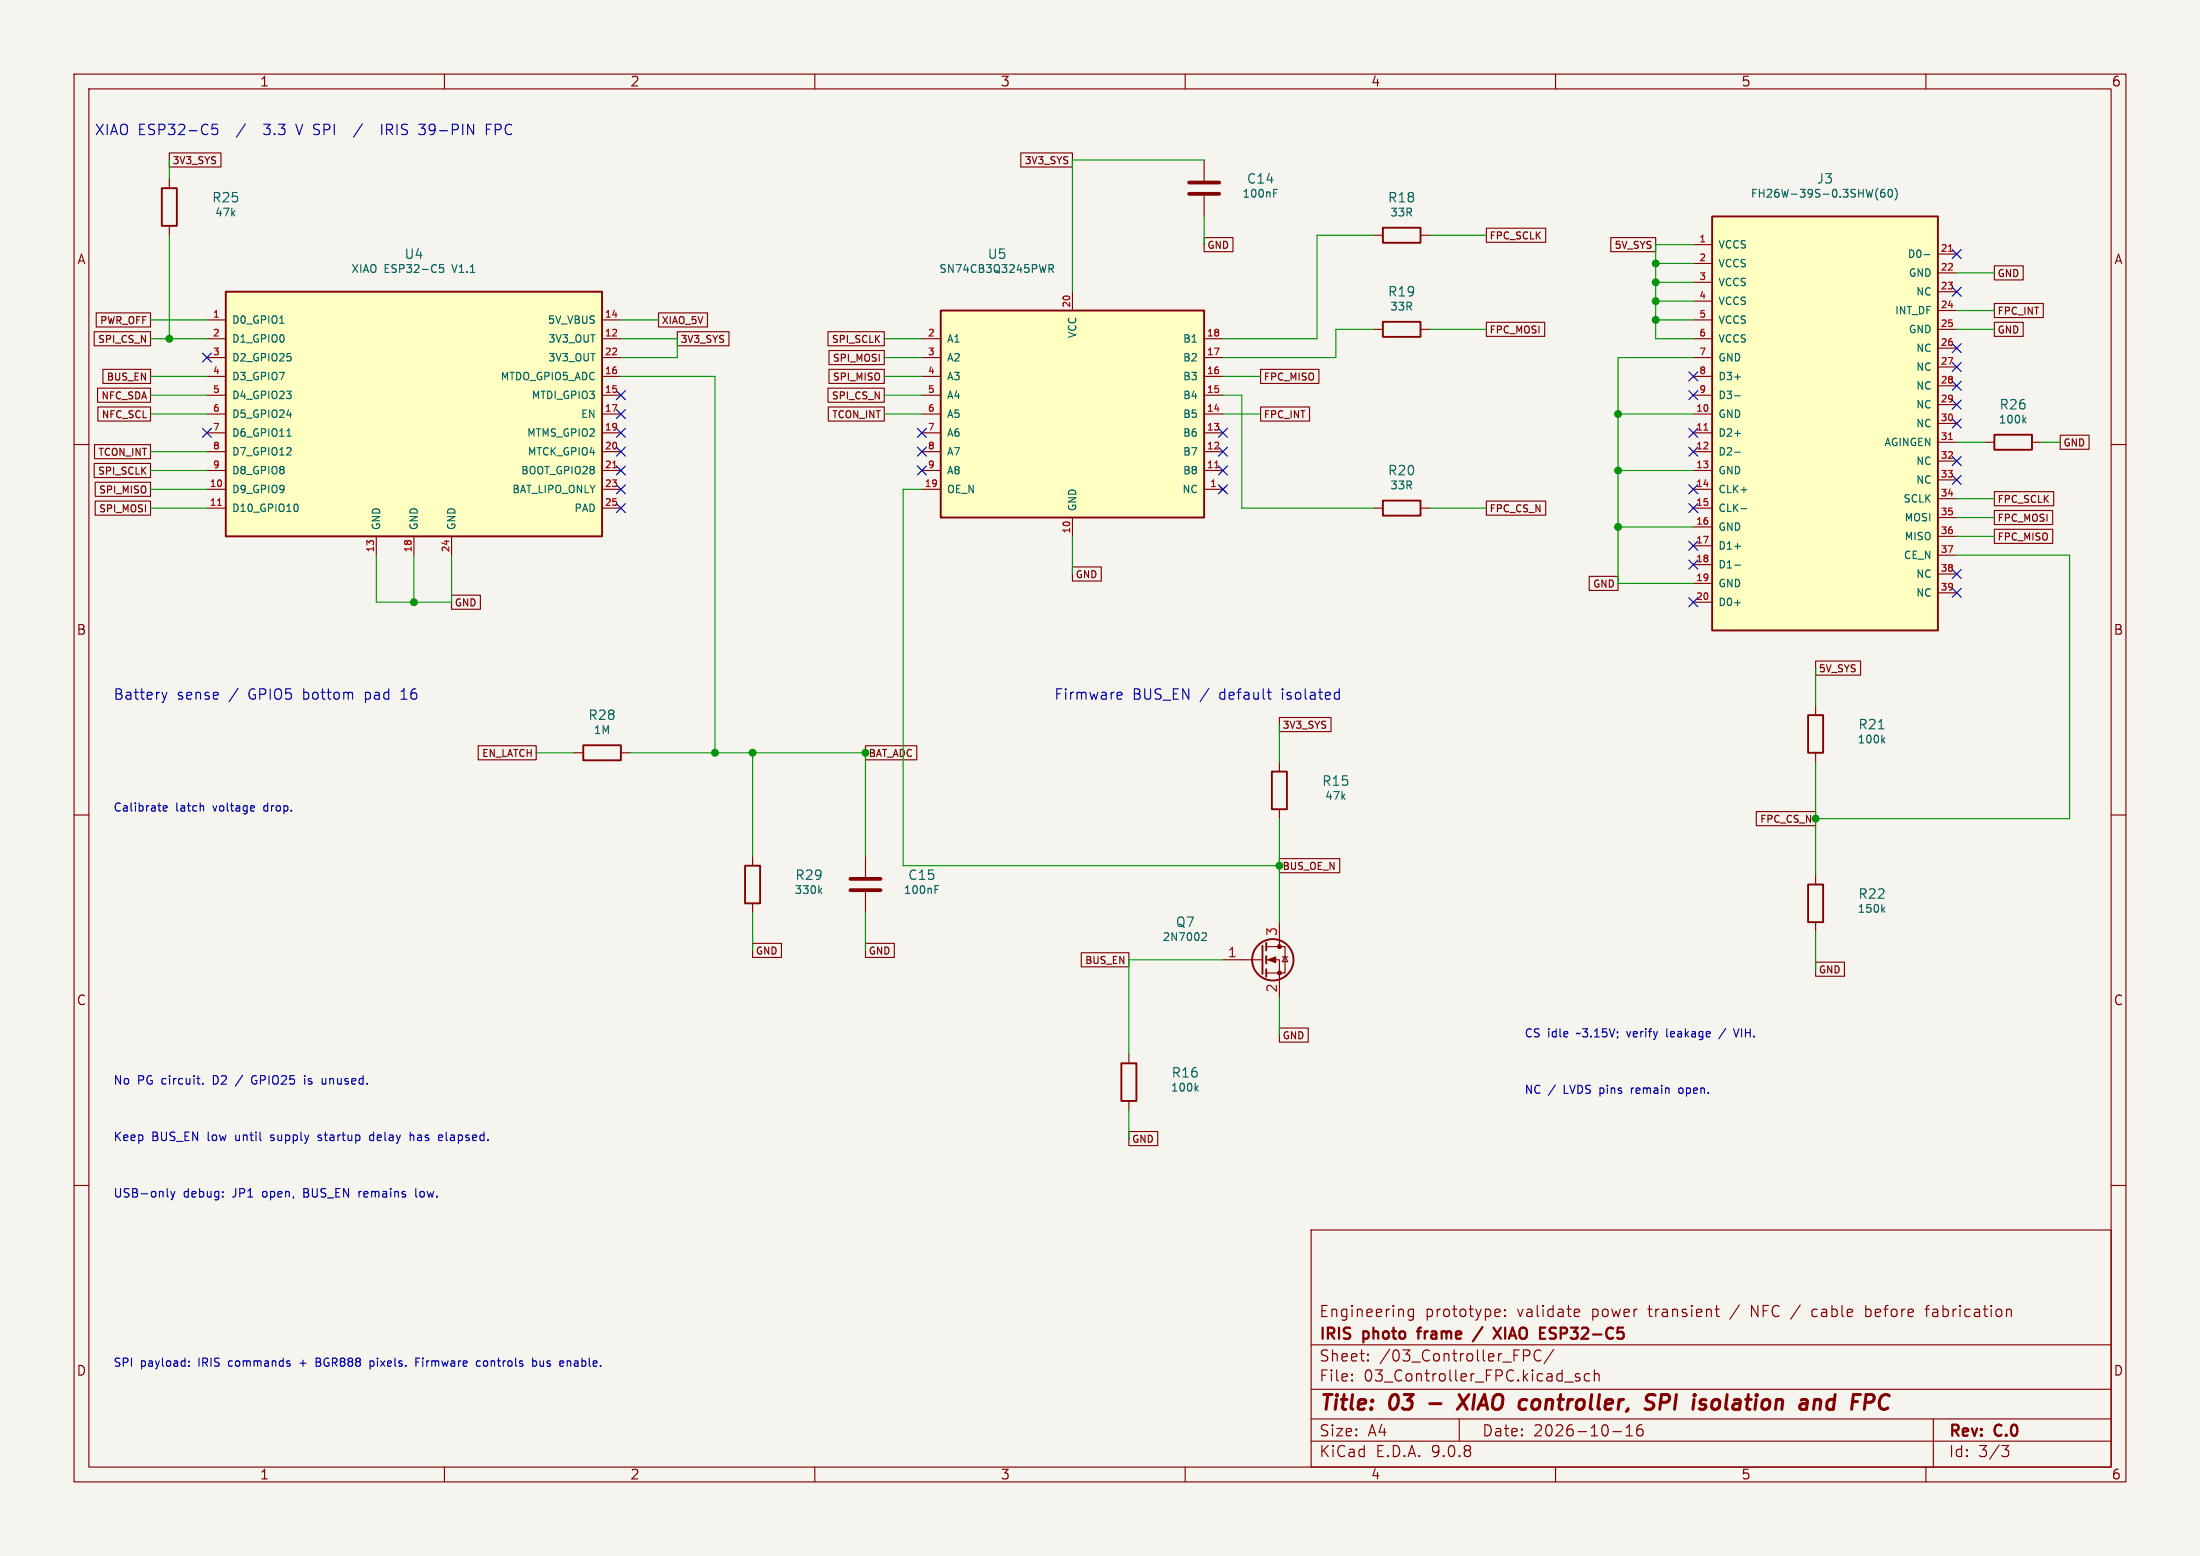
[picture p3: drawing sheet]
(kicad_sch (version 20250114) (generator "eeschema") (generator_version "9.0") (paper "A4") (title_block (title "03 - XIAO controller, SPI isolation and FPC") (date "2026-10-16") (rev "C.0") (company "IRIS photo frame / XIAO ESP32-C5") (comment 1 "Engineering prototype: validate power transient / NFC / cable before fabrication"))
(lib_symbols
(symbol "Device:C" (pin_numbers (hide yes)) (pin_names (offset 0.254)) (exclude_from_sim no) (in_bom yes) (on_board yes) (property "Reference" "C" (at 0.635 2.54 0) (effects (font (size 1.27 1.27)) (justify left))) (property "Value" "C" (at 0.635 -2.54 0) (effects (font (size 1.27 1.27)) (justify left))) (property "Footprint" "" (at 0.9652 -3.81 0) (effects (font (size 1.27 1.27)) (hide yes))) (property "Datasheet" "~" (at 0 0 0) (effects (font (size 1.27 1.27)) (hide yes))) (property "Description" "Unpolarized capacitor" (at 0 0 0) (effects (font (size 1.27 1.27)) (hide yes))) (property "ki_keywords" "cap capacitor" (at 0 0 0) (effects (font (size 1.27 1.27)) (hide yes))) (property "ki_fp_filters" "C_*" (at 0 0 0) (effects (font (size 1.27 1.27)) (hide yes))) (symbol "C_0_1" (polyline (pts (xy -2.032 0.762) (xy 2.032 0.762)) (stroke (width 0.508) (type default)) (fill (type none))) (polyline (pts (xy -2.032 -0.762) (xy 2.032 -0.762)) (stroke (width 0.508) (type default)) (fill (type none)))) (symbol "C_1_1" (pin passive line (at 0 3.81 270) (length 2.794) (name "~" (effects (font (size 1.27 1.27)))) (number "1" (effects (font (size 1.27 1.27))))) (pin passive line (at 0 -3.81 90) (length 2.794) (name "~" (effects (font (size 1.27 1.27)))) (number "2" (effects (font (size 1.27 1.27)))))) (embedded_fonts no))
(symbol "Device:R" (pin_numbers (hide yes)) (pin_names (offset 0)) (exclude_from_sim no) (in_bom yes) (on_board yes) (property "Reference" "R" (at 2.032 0 90) (effects (font (size 1.27 1.27)))) (property "Value" "R" (at 0 0 90) (effects (font (size 1.27 1.27)))) (property "Footprint" "" (at -1.778 0 90) (effects (font (size 1.27 1.27)) (hide yes))) (property "Datasheet" "~" (at 0 0 0) (effects (font (size 1.27 1.27)) (hide yes))) (property "Description" "Resistor" (at 0 0 0) (effects (font (size 1.27 1.27)) (hide yes))) (property "ki_keywords" "R res resistor" (at 0 0 0) (effects (font (size 1.27 1.27)) (hide yes))) (property "ki_fp_filters" "R_*" (at 0 0 0) (effects (font (size 1.27 1.27)) (hide yes))) (symbol "R_0_1" (rectangle (start -1.016 -2.54) (end 1.016 2.54) (stroke (width 0.254) (type default)) (fill (type none)))) (symbol "R_1_1" (pin passive line (at 0 3.81 270) (length 1.27) (name "~" (effects (font (size 1.27 1.27)))) (number "1" (effects (font (size 1.27 1.27))))) (pin passive line (at 0 -3.81 90) (length 1.27) (name "~" (effects (font (size 1.27 1.27)))) (number "2" (effects (font (size 1.27 1.27)))))) (embedded_fonts no))
(symbol "IRIS_RevC:FH26W_39S" (pin_names (offset 0.762)) (in_bom yes) (on_board yes) (property "Reference" "U" (at 0 30.939999999999998 0) (effects (font (size 1.27 1.27)))) (property "Value" "FH26W_39S" (at 0 28.939999999999998 0) (effects (font (size 1 1)))) (symbol "FH26W_39S_0_1" (rectangle (start -15.24 27.939999999999998) (end 15.24 -27.939999999999998) (stroke (width 0.254) (type default)) (fill (type background)))) (symbol "FH26W_39S_1_1" (pin passive line (at -17.78 24.13 0) (length 2.54) (name "VCCS" (effects (font (size 1 1)))) (number "1" (effects (font (size 0.9 0.9))))) (pin passive line (at -17.78 21.59 0) (length 2.54) (name "VCCS" (effects (font (size 1 1)))) (number "2" (effects (font (size 0.9 0.9))))) (pin passive line (at -17.78 19.049999999999997 0) (length 2.54) (name "VCCS" (effects (font (size 1 1)))) (number "3" (effects (font (size 0.9 0.9))))) (pin passive line (at -17.78 16.509999999999998 0) (length 2.54) (name "VCCS" (effects (font (size 1 1)))) (number "4" (effects (font (size 0.9 0.9))))) (pin passive line (at -17.78 13.969999999999999 0) (length 2.54) (name "VCCS" (effects (font (size 1 1)))) (number "5" (effects (font (size 0.9 0.9))))) (pin passive line (at -17.78 11.43 0) (length 2.54) (name "VCCS" (effects (font (size 1 1)))) (number "6" (effects (font (size 0.9 0.9))))) (pin passive line (at -17.78 8.889999999999999 0) (length 2.54) (name "GND" (effects (font (size 1 1)))) (number "7" (effects (font (size 0.9 0.9))))) (pin passive line (at -17.78 6.349999999999998 0) (length 2.54) (name "D3+" (effects (font (size 1 1)))) (number "8" (effects (font (size 0.9 0.9))))) (pin passive line (at -17.78 3.8099999999999987 0) (length 2.54) (name "D3-" (effects (font (size 1 1)))) (number "9" (effects (font (size 0.9 0.9))))) (pin passive line (at -17.78 1.2699999999999996 0) (length 2.54) (name "GND" (effects (font (size 1 1)))) (number "10" (effects (font (size 0.9 0.9))))) (pin passive line (at -17.78 -1.2699999999999996 0) (length 2.54) (name "D2+" (effects (font (size 1 1)))) (number "11" (effects (font (size 0.9 0.9))))) (pin passive line (at -17.78 -3.8100000000000023 0) (length 2.54) (name "D2-" (effects (font (size 1 1)))) (number "12" (effects (font (size 0.9 0.9))))) (pin passive line (at -17.78 -6.350000000000001 0) (length 2.54) (name "GND" (effects (font (size 1 1)))) (number "13" (effects (font (size 0.9 0.9))))) (pin passive line (at -17.78 -8.890000000000004 0) (length 2.54) (name "CLK+" (effects (font (size 1 1)))) (number "14" (effects (font (size 0.9 0.9))))) (pin passive line (at -17.78 -11.430000000000003 0) (length 2.54) (name "CLK-" (effects (font (size 1 1)))) (number "15" (effects (font (size 0.9 0.9))))) (pin passive line (at -17.78 -13.970000000000002 0) (length 2.54) (name "GND" (effects (font (size 1 1)))) (number "16" (effects (font (size 0.9 0.9))))) (pin passive line (at -17.78 -16.51 0) (length 2.54) (name "D1+" (effects (font (size 1 1)))) (number "17" (effects (font (size 0.9 0.9))))) (pin passive line (at -17.78 -19.05 0) (length 2.54) (name "D1-" (effects (font (size 1 1)))) (number "18" (effects (font (size 0.9 0.9))))) (pin passive line (at -17.78 -21.59 0) (length 2.54) (name "GND" (effects (font (size 1 1)))) (number "19" (effects (font (size 0.9 0.9))))) (pin passive line (at -17.78 -24.13 0) (length 2.54) (name "D0+" (effects (font (size 1 1)))) (number "20" (effects (font (size 0.9 0.9))))) (pin passive line (at 17.78 22.86 180) (length 2.54) (name "D0-" (effects (font (size 1 1)))) (number "21" (effects (font (size 0.9 0.9))))) (pin passive line (at 17.78 20.32 180) (length 2.54) (name "GND" (effects (font (size 1 1)))) (number "22" (effects (font (size 0.9 0.9))))) (pin passive line (at 17.78 17.78 180) (length 2.54) (name "NC" (effects (font (size 1 1)))) (number "23" (effects (font (size 0.9 0.9))))) (pin passive line (at 17.78 15.239999999999998 180) (length 2.54) (name "INT_DF" (effects (font (size 1 1)))) (number "24" (effects (font (size 0.9 0.9))))) (pin passive line (at 17.78 12.7 180) (length 2.54) (name "GND" (effects (font (size 1 1)))) (number "25" (effects (font (size 0.9 0.9))))) (pin passive line (at 17.78 10.16 180) (length 2.54) (name "NC" (effects (font (size 1 1)))) (number "26" (effects (font (size 0.9 0.9))))) (pin passive line (at 17.78 7.619999999999999 180) (length 2.54) (name "NC" (effects (font (size 1 1)))) (number "27" (effects (font (size 0.9 0.9))))) (pin passive line (at 17.78 5.079999999999998 180) (length 2.54) (name "NC" (effects (font (size 1 1)))) (number "28" (effects (font (size 0.9 0.9))))) (pin passive line (at 17.78 2.539999999999999 180) (length 2.54) (name "NC" (effects (font (size 1 1)))) (number "29" (effects (font (size 0.9 0.9))))) (pin passive line (at 17.78 0.0 180) (length 2.54) (name "NC" (effects (font (size 1 1)))) (number "30" (effects (font (size 0.9 0.9))))) (pin passive line (at 17.78 -2.539999999999999 180) (length 2.54) (name "AGINGEN" (effects (font (size 1 1)))) (number "31" (effects (font (size 0.9 0.9))))) (pin passive line (at 17.78 -5.080000000000002 180) (length 2.54) (name "NC" (effects (font (size 1 1)))) (number "32" (effects (font (size 0.9 0.9))))) (pin passive line (at 17.78 -7.620000000000001 180) (length 2.54) (name "NC" (effects (font (size 1 1)))) (number "33" (effects (font (size 0.9 0.9))))) (pin passive line (at 17.78 -10.160000000000004 180) (length 2.54) (name "SCLK" (effects (font (size 1 1)))) (number "34" (effects (font (size 0.9 0.9))))) (pin passive line (at 17.78 -12.700000000000003 180) (length 2.54) (name "MOSI" (effects (font (size 1 1)))) (number "35" (effects (font (size 0.9 0.9))))) (pin passive line (at 17.78 -15.240000000000002 180) (length 2.54) (name "MISO" (effects (font (size 1 1)))) (number "36" (effects (font (size 0.9 0.9))))) (pin passive line (at 17.78 -17.78 180) (length 2.54) (name "CE_N" (effects (font (size 1 1)))) (number "37" (effects (font (size 0.9 0.9))))) (pin passive line (at 17.78 -20.32 180) (length 2.54) (name "NC" (effects (font (size 1 1)))) (number "38" (effects (font (size 0.9 0.9))))) (pin passive line (at 17.78 -22.86 180) (length 2.54) (name "NC" (effects (font (size 1 1)))) (number "39" (effects (font (size 0.9 0.9)))))))
(symbol "IRIS_RevC:SN74CB3Q3245" (pin_names (offset 0.762)) (in_bom yes) (on_board yes) (property "Reference" "U" (at 0 16.97 0) (effects (font (size 1.27 1.27)))) (property "Value" "SN74CB3Q3245" (at 0 14.969999999999999 0) (effects (font (size 1 1)))) (symbol "SN74CB3Q3245_0_1" (rectangle (start -17.78 13.969999999999999) (end 17.78 -13.969999999999999) (stroke (width 0.254) (type default)) (fill (type background)))) (symbol "SN74CB3Q3245_1_1" (pin bidirectional line (at -20.32 10.16 0) (length 2.54) (name "A1" (effects (font (size 1 1)))) (number "2" (effects (font (size 0.9 0.9))))) (pin bidirectional line (at -20.32 7.62 0) (length 2.54) (name "A2" (effects (font (size 1 1)))) (number "3" (effects (font (size 0.9 0.9))))) (pin bidirectional line (at -20.32 5.08 0) (length 2.54) (name "A3" (effects (font (size 1 1)))) (number "4" (effects (font (size 0.9 0.9))))) (pin bidirectional line (at -20.32 2.54 0) (length 2.54) (name "A4" (effects (font (size 1 1)))) (number "5" (effects (font (size 0.9 0.9))))) (pin bidirectional line (at -20.32 0.0 0) (length 2.54) (name "A5" (effects (font (size 1 1)))) (number "6" (effects (font (size 0.9 0.9))))) (pin bidirectional line (at -20.32 -2.539999999999999 0) (length 2.54) (name "A6" (effects (font (size 1 1)))) (number "7" (effects (font (size 0.9 0.9))))) (pin bidirectional line (at -20.32 -5.08 0) (length 2.54) (name "A7" (effects (font (size 1 1)))) (number "8" (effects (font (size 0.9 0.9))))) (pin bidirectional line (at -20.32 -7.620000000000001 0) (length 2.54) (name "A8" (effects (font (size 1 1)))) (number "9" (effects (font (size 0.9 0.9))))) (pin input line (at -20.32 -10.16 0) (length 2.54) (name "OE_N" (effects (font (size 1 1)))) (number "19" (effects (font (size 0.9 0.9))))) (pin bidirectional line (at 20.32 10.16 180) (length 2.54) (name "B1" (effects (font (size 1 1)))) (number "18" (effects (font (size 0.9 0.9))))) (pin bidirectional line (at 20.32 7.62 180) (length 2.54) (name "B2" (effects (font (size 1 1)))) (number "17" (effects (font (size 0.9 0.9))))) (pin bidirectional line (at 20.32 5.08 180) (length 2.54) (name "B3" (effects (font (size 1 1)))) (number "16" (effects (font (size 0.9 0.9))))) (pin bidirectional line (at 20.32 2.54 180) (length 2.54) (name "B4" (effects (font (size 1 1)))) (number "15" (effects (font (size 0.9 0.9))))) (pin bidirectional line (at 20.32 0.0 180) (length 2.54) (name "B5" (effects (font (size 1 1)))) (number "14" (effects (font (size 0.9 0.9))))) (pin bidirectional line (at 20.32 -2.539999999999999 180) (length 2.54) (name "B6" (effects (font (size 1 1)))) (number "13" (effects (font (size 0.9 0.9))))) (pin bidirectional line (at 20.32 -5.08 180) (length 2.54) (name "B7" (effects (font (size 1 1)))) (number "12" (effects (font (size 0.9 0.9))))) (pin bidirectional line (at 20.32 -7.620000000000001 180) (length 2.54) (name "B8" (effects (font (size 1 1)))) (number "11" (effects (font (size 0.9 0.9))))) (pin no_connect line (at 20.32 -10.16 180) (length 2.54) (name "NC" (effects (font (size 1 1)))) (number "1" (effects (font (size 0.9 0.9))))) (pin power_in line (at 0.0 16.509999999999998 270) (length 2.54) (name "VCC" (effects (font (size 1 1)))) (number "20" (effects (font (size 0.9 0.9))))) (pin power_in line (at 0.0 -16.509999999999998 90) (length 2.54) (name "GND" (effects (font (size 1 1)))) (number "10" (effects (font (size 0.9 0.9)))))))
(symbol "IRIS_RevC:XIAO_ESP32_C5_SMD" (pin_names (offset 0.762)) (in_bom yes) (on_board yes) (property "Reference" "U" (at 0 19.51 0) (effects (font (size 1.27 1.27)))) (property "Value" "XIAO_ESP32_C5_SMD" (at 0 17.51 0) (effects (font (size 1 1)))) (symbol "XIAO_ESP32_C5_SMD_0_1" (rectangle (start -25.4 16.51) (end 25.4 -16.51) (stroke (width 0.254) (type default)) (fill (type background)))) (symbol "XIAO_ESP32_C5_SMD_1_1" (pin bidirectional line (at -27.939999999999998 12.7 0) (length 2.54) (name "D0_GPIO1" (effects (font (size 1 1)))) (number "1" (effects (font (size 0.9 0.9))))) (pin bidirectional line (at -27.939999999999998 10.16 0) (length 2.54) (name "D1_GPIO0" (effects (font (size 1 1)))) (number "2" (effects (font (size 0.9 0.9))))) (pin bidirectional line (at -27.939999999999998 7.619999999999999 0) (length 2.54) (name "D2_GPIO25" (effects (font (size 1 1)))) (number "3" (effects (font (size 0.9 0.9))))) (pin bidirectional line (at -27.939999999999998 5.079999999999999 0) (length 2.54) (name "D3_GPIO7" (effects (font (size 1 1)))) (number "4" (effects (font (size 0.9 0.9))))) (pin bidirectional line (at -27.939999999999998 2.539999999999999 0) (length 2.54) (name "D4_GPIO23" (effects (font (size 1 1)))) (number "5" (effects (font (size 0.9 0.9))))) (pin bidirectional line (at -27.939999999999998 0.0 0) (length 2.54) (name "D5_GPIO24" (effects (font (size 1 1)))) (number "6" (effects (font (size 0.9 0.9))))) (pin bidirectional line (at -27.939999999999998 -2.540000000000001 0) (length 2.54) (name "D6_GPIO11" (effects (font (size 1 1)))) (number "7" (effects (font (size 0.9 0.9))))) (pin bidirectional line (at -27.939999999999998 -5.080000000000002 0) (length 2.54) (name "D7_GPIO12" (effects (font (size 1 1)))) (number "8" (effects (font (size 0.9 0.9))))) (pin bidirectional line (at -27.939999999999998 -7.620000000000001 0) (length 2.54) (name "D8_GPIO8" (effects (font (size 1 1)))) (number "9" (effects (font (size 0.9 0.9))))) (pin bidirectional line (at -27.939999999999998 -10.16 0) (length 2.54) (name "D9_GPIO9" (effects (font (size 1 1)))) (number "10" (effects (font (size 0.9 0.9))))) (pin bidirectional line (at -27.939999999999998 -12.7 0) (length 2.54) (name "D10_GPIO10" (effects (font (size 1 1)))) (number "11" (effects (font (size 0.9 0.9))))) (pin power_in line (at 27.939999999999998 12.7 180) (length 2.54) (name "5V_VBUS" (effects (font (size 1 1)))) (number "14" (effects (font (size 0.9 0.9))))) (pin power_out line (at 27.939999999999998 10.16 180) (length 2.54) (name "3V3_OUT" (effects (font (size 1 1)))) (number "12" (effects (font (size 0.9 0.9))))) (pin passive line (at 27.939999999999998 7.619999999999999 180) (length 2.54) (name "3V3_OUT" (effects (font (size 1 1)))) (number "22" (effects (font (size 0.9 0.9))))) (pin input line (at 27.939999999999998 5.079999999999999 180) (length 2.54) (name "MTDO_GPIO5_ADC" (effects (font (size 1 1)))) (number "16" (effects (font (size 0.9 0.9))))) (pin bidirectional line (at 27.939999999999998 2.539999999999999 180) (length 2.54) (name "MTDI_GPIO3" (effects (font (size 1 1)))) (number "15" (effects (font (size 0.9 0.9))))) (pin input line (at 27.939999999999998 0.0 180) (length 2.54) (name "EN" (effects (font (size 1 1)))) (number "17" (effects (font (size 0.9 0.9))))) (pin bidirectional line (at 27.939999999999998 -2.540000000000001 180) (length 2.54) (name "MTMS_GPIO2" (effects (font (size 1 1)))) (number "19" (effects (font (size 0.9 0.9))))) (pin bidirectional line (at 27.939999999999998 -5.080000000000002 180) (length 2.54) (name "MTCK_GPIO4" (effects (font (size 1 1)))) (number "20" (effects (font (size 0.9 0.9))))) (pin input line (at 27.939999999999998 -7.620000000000001 180) (length 2.54) (name "BOOT_GPIO28" (effects (font (size 1 1)))) (number "21" (effects (font (size 0.9 0.9))))) (pin passive line (at 27.939999999999998 -10.16 180) (length 2.54) (name "BAT_LIPO_ONLY" (effects (font (size 1 1)))) (number "23" (effects (font (size 0.9 0.9))))) (pin passive line (at 27.939999999999998 -12.7 180) (length 2.54) (name "PAD" (effects (font (size 1 1)))) (number "25" (effects (font (size 0.9 0.9))))) (pin power_in line (at -5.08 -19.05 90) (length 2.54) (name "GND" (effects (font (size 1 1)))) (number "13" (effects (font (size 0.9 0.9))))) (pin passive line (at 0.0 -19.05 90) (length 2.54) (name "GND" (effects (font (size 1 1)))) (number "18" (effects (font (size 0.9 0.9))))) (pin passive line (at 5.08 -19.05 90) (length 2.54) (name "GND" (effects (font (size 1 1)))) (number "24" (effects (font (size 0.9 0.9)))))))
(symbol "Transistor_FET:2N7002" (pin_names (offset 0) (hide yes)) (exclude_from_sim no) (in_bom yes) (on_board yes) (symbol "2N7002_0_1" (polyline (pts (xy 0.254 1.905) (xy 0.254 -1.905)) (stroke (width 0.254) (type default)) (fill (type none))) (polyline (pts (xy 0.254 0) (xy -2.54 0)) (stroke (width 0) (type default)) (fill (type none))) (polyline (pts (xy 0.762 2.286) (xy 0.762 1.27)) (stroke (width 0.254) (type default)) (fill (type none))) (polyline (pts (xy 0.762 0.508) (xy 0.762 -0.508)) (stroke (width 0.254) (type default)) (fill (type none))) (polyline (pts (xy 0.762 -1.27) (xy 0.762 -2.286)) (stroke (width 0.254) (type default)) (fill (type none))) (polyline (pts (xy 0.762 -1.778) (xy 3.302 -1.778) (xy 3.302 1.778) (xy 0.762 1.778)) (stroke (width 0) (type default)) (fill (type none))) (polyline (pts (xy 1.016 0) (xy 2.032 0.381) (xy 2.032 -0.381) (xy 1.016 0)) (stroke (width 0) (type default)) (fill (type outline))) (circle (center 1.651 0) (radius 2.794) (stroke (width 0.254) (type default)) (fill (type none))) (polyline (pts (xy 2.54 2.54) (xy 2.54 1.778)) (stroke (width 0) (type default)) (fill (type none))) (circle (center 2.54 1.778) (radius 0.254) (stroke (width 0) (type default)) (fill (type outline))) (circle (center 2.54 -1.778) (radius 0.254) (stroke (width 0) (type default)) (fill (type outline))) (polyline (pts (xy 2.54 -2.54) (xy 2.54 0) (xy 0.762 0)) (stroke (width 0) (type default)) (fill (type none))) (polyline (pts (xy 2.921 0.381) (xy 3.683 0.381)) (stroke (width 0) (type default)) (fill (type none))) (polyline (pts (xy 3.302 0.381) (xy 2.921 -0.254) (xy 3.683 -0.254) (xy 3.302 0.381)) (stroke (width 0) (type default)) (fill (type none)))) (symbol "2N7002_1_1" (pin input line (at -5.08 0 0) (length 2.54) (name "G" (effects (font (size 1.27 1.27)))) (number "1" (effects (font (size 1.27 1.27))))) (pin passive line (at 2.54 5.08 270) (length 2.54) (name "D" (effects (font (size 1.27 1.27)))) (number "3" (effects (font (size 1.27 1.27))))) (pin passive line (at 2.54 -5.08 90) (length 2.54) (name "S" (effects (font (size 1.27 1.27)))) (number "2" (effects (font (size 1.27 1.27)))))) (embedded_fonts no) (property "Reference" "Q" (at 5.08 1.905 0) (effects (font (size 1.27 1.27)) (justify left))) (property "Value" "2N7002" (at 5.08 0 0) (effects (font (size 1.27 1.27)) (justify left))) (property "Footprint" "Package_TO_SOT_SMD:SOT-23" (at 5.08 -1.905 0) (effects (font (size 1.27 1.27) (italic yes)) (justify left) (hide yes))) (property "Datasheet" "https://www.onsemi.com/pub/Collateral/NDS7002A-D.PDF" (at 5.08 -3.81 0) (effects (font (size 1.27 1.27)) (justify left) (hide yes))) (property "Description" "0.115A Id, 60V Vds, N-Channel MOSFET, SOT-23" (at 0 0 0) (effects (font (size 1.27 1.27)) (hide yes))) (property "ki_keywords" "N-Channel Switching MOSFET" (at 0 0 0) (effects (font (size 1.27 1.27)) (hide yes))) (property "ki_fp_filters" "SOT?23*" (at 0 0 0) (effects (font (size 1.27 1.27)) (hide yes)))))
(text "XIAO ESP32-C5  /  3.3 V SPI  /  IRIS 39-PIN FPC" (at 12.7 17.78 0) (effects (font (size 1.4 1.4)) (justify left)))
(no_connect (at 27.94 48.26))
(no_connect (at 27.94 58.42))
(no_connect (at 83.82 53.34))
(no_connect (at 83.82 55.88))
(no_connect (at 83.82 58.42))
(no_connect (at 83.82 60.96))
(no_connect (at 83.82 63.5))
(no_connect (at 83.82 66.04))
(no_connect (at 83.82 68.58))
(symbol (lib_id "IRIS_RevC:XIAO_ESP32_C5_SMD") (at 55.88 55.88 0) (unit 1) (in_bom yes) (on_board yes) (dnp no)(property "Reference" "U4" (at 55.88 34.290000000000006 0) (effects (font (size 1.27 1.27)) )) (property "Value" "XIAO ESP32-C5 V1.1" (at 55.88 36.290000000000006 0) (effects (font (size 1.05 1.05)) )) (property "Footprint" "IRIS_Local:XIAO-ESP32-C5-SMD" (at 55.88 55.88 0) (effects (font (size 1 1)) hide))(pin "1")(pin "2")(pin "3")(pin "4")(pin "5")(pin "6")(pin "7")(pin "8")(pin "9")(pin "10")(pin "11")(pin "14")(pin "12")(pin "22")(pin "16")(pin "15")(pin "17")(pin "19")(pin "20")(pin "21")(pin "23")(pin "25")(pin "13")(pin "18")(pin "24"))
(no_connect (at 124.46 58.42))
(no_connect (at 124.46 60.96))
(no_connect (at 124.46 63.5))
(no_connect (at 165.1 58.42))
(no_connect (at 165.1 60.96))
(no_connect (at 165.1 63.5))
(no_connect (at 165.1 66.04))
(symbol (lib_id "IRIS_RevC:SN74CB3Q3245") (at 144.78 55.88 0) (unit 1) (in_bom yes) (on_board yes) (dnp no)(property "Reference" "U5" (at 134.62 34.290000000000006 0) (effects (font (size 1.27 1.27)) )) (property "Value" "SN74CB3Q3245PWR" (at 134.62 36.290000000000006 0) (effects (font (size 1.05 1.05)) )) (property "Footprint" "Package_SO:TSSOP-20_4.4x6.5mm_P0.65mm" (at 144.78 55.88 0) (effects (font (size 1 1)) hide))(pin "2")(pin "3")(pin "4")(pin "5")(pin "6")(pin "7")(pin "8")(pin "9")(pin "19")(pin "18")(pin "17")(pin "16")(pin "15")(pin "14")(pin "13")(pin "12")(pin "11")(pin "1")(pin "20")(pin "10"))
(no_connect (at 228.6 50.8))
(no_connect (at 228.6 53.34))
(no_connect (at 228.6 58.42))
(no_connect (at 228.6 60.96))
(no_connect (at 228.6 66.04))
(no_connect (at 228.6 68.58))
(no_connect (at 228.6 73.66))
(no_connect (at 228.6 76.2))
(no_connect (at 228.6 81.28))
(no_connect (at 264.16 34.29))
(no_connect (at 264.16 39.37))
(no_connect (at 264.16 46.99))
(no_connect (at 264.16 49.53))
(no_connect (at 264.16 52.07))
(no_connect (at 264.16 54.61))
(no_connect (at 264.16 57.15))
(no_connect (at 264.16 62.23))
(no_connect (at 264.16 64.77))
(no_connect (at 264.16 77.47))
(no_connect (at 264.16 80.01))
(symbol (lib_id "IRIS_RevC:FH26W_39S") (at 246.38 57.15 0) (unit 1) (in_bom yes) (on_board yes) (dnp no)(property "Reference" "J3" (at 246.38 24.130000000000003 0) (effects (font (size 1.27 1.27)) )) (property "Value" "FH26W-39S-0.3SHW(60)" (at 246.38 26.130000000000003 0) (effects (font (size 1.05 1.05)) )) (property "Footprint" "IRIS_Local:Hirose_FH26-39S-0.3SHW_2Rows-39Pins-1MP_P0.60mm_Horizontal" (at 246.38 57.15 0) (effects (font (size 1 1)) hide))(pin "1")(pin "2")(pin "3")(pin "4")(pin "5")(pin "6")(pin "7")(pin "8")(pin "9")(pin "10")(pin "11")(pin "12")(pin "13")(pin "14")(pin "15")(pin "16")(pin "17")(pin "18")(pin "19")(pin "20")(pin "21")(pin "22")(pin "23")(pin "24")(pin "25")(pin "26")(pin "27")(pin "28")(pin "29")(pin "30")(pin "31")(pin "32")(pin "33")(pin "34")(pin "35")(pin "36")(pin "37")(pin "38")(pin "39"))
(global_label "PWR_OFF" (shape passive) (at 20.32 43.18 180) (effects (font (size 0.95 0.95)) (justify right)))
(global_label "SPI_CS_N" (shape passive) (at 20.32 45.72 180) (effects (font (size 0.95 0.95)) (justify right)))
(global_label "BUS_EN" (shape passive) (at 20.32 50.8 180) (effects (font (size 0.95 0.95)) (justify right)))
(global_label "NFC_SDA" (shape passive) (at 20.32 53.34 180) (effects (font (size 0.95 0.95)) (justify right)))
(global_label "NFC_SCL" (shape passive) (at 20.32 55.88 180) (effects (font (size 0.95 0.95)) (justify right)))
(global_label "TCON_INT" (shape passive) (at 20.32 60.96 180) (effects (font (size 0.95 0.95)) (justify right)))
(global_label "SPI_SCLK" (shape passive) (at 20.32 63.5 180) (effects (font (size 0.95 0.95)) (justify right)))
(global_label "SPI_MISO" (shape passive) (at 20.32 66.04 180) (effects (font (size 0.95 0.95)) (justify right)))
(global_label "SPI_MOSI" (shape passive) (at 20.32 68.58 180) (effects (font (size 0.95 0.95)) (justify right)))
(symbol (lib_id "Device:R") (at 22.86 27.94 0) (unit 1) (in_bom yes) (on_board yes) (dnp no)(property "Reference" "R25" (at 30.48 26.67 0) (effects (font (size 1.27 1.27)) )) (property "Value" "47k" (at 30.48 28.67 0) (effects (font (size 1.05 1.05)) )) (property "Footprint" "Resistor_SMD:R_0603_1608Metric" (at 22.86 27.94 0) (effects (font (size 1 1)) hide))(pin "1")(pin "2"))
(global_label "3V3_SYS" (shape passive) (at 22.86 21.59 0) (effects (font (size 0.95 0.95)) (justify left)))
(junction (at 22.86 45.72) (diameter 0) (color 0 0 0 0))
(global_label "XIAO_5V" (shape passive) (at 88.9 43.18 0) (effects (font (size 0.95 0.95)) (justify left)))
(global_label "3V3_SYS" (shape passive) (at 91.44 45.72 0) (effects (font (size 0.95 0.95)) (justify left)))
(junction (at 55.88 81.28) (diameter 0) (color 0 0 0 0))
(global_label "GND" (shape passive) (at 60.96 81.28 0) (effects (font (size 0.95 0.95)) (justify left)))
(symbol (lib_id "Device:R") (at 81.28 101.6 90) (unit 1) (in_bom yes) (on_board yes) (dnp no)(property "Reference" "R28" (at 81.28 96.52 90) (effects (font (size 1.27 1.27)) )) (property "Value" "1M" (at 81.28 98.52 90) (effects (font (size 1.05 1.05)) )) (property "Footprint" "Resistor_SMD:R_0603_1608Metric" (at 81.28 101.6 90) (effects (font (size 1 1)) hide))(pin "1")(pin "2"))
(symbol (lib_id "Device:R") (at 101.6 119.38 0) (unit 1) (in_bom yes) (on_board yes) (dnp no)(property "Reference" "R29" (at 109.22 118.11 0) (effects (font (size 1.27 1.27)) )) (property "Value" "330k" (at 109.22 120.11 0) (effects (font (size 1.05 1.05)) )) (property "Footprint" "Resistor_SMD:R_0603_1608Metric" (at 101.6 119.38 0) (effects (font (size 1 1)) hide))(pin "1")(pin "2"))
(symbol (lib_id "Device:C") (at 116.84 119.38 0) (unit 1) (in_bom yes) (on_board yes) (dnp no)(property "Reference" "C15" (at 124.46000000000001 118.11 0) (effects (font (size 1.27 1.27)) )) (property "Value" "100nF" (at 124.46000000000001 120.11 0) (effects (font (size 1.05 1.05)) )) (property "Footprint" "Capacitor_SMD:C_0603_1608Metric" (at 116.84 119.38 0) (effects (font (size 1 1)) hide))(pin "1")(pin "2"))
(global_label "EN_LATCH" (shape passive) (at 72.39 101.6 180) (effects (font (size 0.95 0.95)) (justify right)))
(junction (at 96.52 101.6) (diameter 0) (color 0 0 0 0))
(global_label "BAT_ADC" (shape passive) (at 116.84 101.6 0) (effects (font (size 0.95 0.95)) (justify left)))
(junction (at 101.6 101.6) (diameter 0) (color 0 0 0 0))
(global_label "GND" (shape passive) (at 101.6 128.27 0) (effects (font (size 0.95 0.95)) (justify left)))
(junction (at 116.84 101.6) (diameter 0) (color 0 0 0 0))
(global_label "GND" (shape passive) (at 116.84 128.27 0) (effects (font (size 0.95 0.95)) (justify left)))
(text "Battery sense / GPIO5 bottom pad 16" (at 15.24 93.98 0) (effects (font (size 1.4 1.4)) (justify left)))
(text "Calibrate latch voltage drop." (at 15.24 109.22 0) (effects (font (size 1.1 1.1)) (justify left)))
(symbol (lib_id "Device:C") (at 162.56 25.4 0) (unit 1) (in_bom yes) (on_board yes) (dnp no)(property "Reference" "C14" (at 170.18 24.13 0) (effects (font (size 1.27 1.27)) )) (property "Value" "100nF" (at 170.18 26.13 0) (effects (font (size 1.05 1.05)) )) (property "Footprint" "Capacitor_SMD:C_0603_1608Metric" (at 162.56 25.4 0) (effects (font (size 1 1)) hide))(pin "1")(pin "2"))
(global_label "3V3_SYS" (shape passive) (at 144.78 21.59 180) (effects (font (size 0.95 0.95)) (justify right)))
(global_label "GND" (shape passive) (at 162.56 33.02 0) (effects (font (size 0.95 0.95)) (justify left)))
(global_label "GND" (shape passive) (at 144.78 77.47 0) (effects (font (size 0.95 0.95)) (justify left)))
(global_label "SPI_SCLK" (shape passive) (at 119.38 45.72 180) (effects (font (size 0.95 0.95)) (justify right)))
(global_label "SPI_MOSI" (shape passive) (at 119.38 48.26 180) (effects (font (size 0.95 0.95)) (justify right)))
(global_label "SPI_MISO" (shape passive) (at 119.38 50.8 180) (effects (font (size 0.95 0.95)) (justify right)))
(global_label "SPI_CS_N" (shape passive) (at 119.38 53.34 180) (effects (font (size 0.95 0.95)) (justify right)))
(global_label "TCON_INT" (shape passive) (at 119.38 55.88 180) (effects (font (size 0.95 0.95)) (justify right)))
(symbol (lib_id "Device:R") (at 189.23 31.75 90) (unit 1) (in_bom yes) (on_board yes) (dnp no)(property "Reference" "R18" (at 189.23 26.67 90) (effects (font (size 1.27 1.27)) )) (property "Value" "33R" (at 189.23 28.67 90) (effects (font (size 1.05 1.05)) )) (property "Footprint" "Resistor_SMD:R_0603_1608Metric" (at 189.23 31.75 90) (effects (font (size 1 1)) hide))(pin "1")(pin "2"))
(symbol (lib_id "Device:R") (at 189.23 44.45 90) (unit 1) (in_bom yes) (on_board yes) (dnp no)(property "Reference" "R19" (at 189.23 39.370000000000005 90) (effects (font (size 1.27 1.27)) )) (property "Value" "33R" (at 189.23 41.370000000000005 90) (effects (font (size 1.05 1.05)) )) (property "Footprint" "Resistor_SMD:R_0603_1608Metric" (at 189.23 44.45 90) (effects (font (size 1 1)) hide))(pin "1")(pin "2"))
(symbol (lib_id "Device:R") (at 189.23 68.58 90) (unit 1) (in_bom yes) (on_board yes) (dnp no)(property "Reference" "R20" (at 189.23 63.5 90) (effects (font (size 1.27 1.27)) )) (property "Value" "33R" (at 189.23 65.5 90) (effects (font (size 1.05 1.05)) )) (property "Footprint" "Resistor_SMD:R_0603_1608Metric" (at 189.23 68.58 90) (effects (font (size 1 1)) hide))(pin "1")(pin "2"))
(global_label "FPC_SCLK" (shape passive) (at 200.66 31.75 0) (effects (font (size 0.95 0.95)) (justify left)))
(global_label "FPC_MOSI" (shape passive) (at 200.66 44.45 0) (effects (font (size 0.95 0.95)) (justify left)))
(global_label "FPC_MISO" (shape passive) (at 170.18 50.8 0) (effects (font (size 0.95 0.95)) (justify left)))
(global_label "FPC_INT" (shape passive) (at 170.18 55.88 0) (effects (font (size 0.95 0.95)) (justify left)))
(global_label "FPC_CS_N" (shape passive) (at 200.66 68.58 0) (effects (font (size 0.95 0.95)) (justify left)))
(text "Firmware BUS_EN / default isolated" (at 142.24 93.98 0) (effects (font (size 1.4 1.4)) (justify left)))
(symbol (lib_id "Device:R") (at 172.72 106.68 0) (unit 1) (in_bom yes) (on_board yes) (dnp no)(property "Reference" "R15" (at 180.34 105.41000000000001 0) (effects (font (size 1.27 1.27)) )) (property "Value" "47k" (at 180.34 107.41000000000001 0) (effects (font (size 1.05 1.05)) )) (property "Footprint" "Resistor_SMD:R_0603_1608Metric" (at 172.72 106.68 0) (effects (font (size 1 1)) hide))(pin "1")(pin "2"))
(symbol (lib_id "Transistor_FET:2N7002") (at 170.18 129.54 0) (unit 1) (in_bom yes) (on_board yes) (dnp no)(property "Reference" "Q7" (at 160.02 124.46 0) (effects (font (size 1.27 1.27)) )) (property "Value" "2N7002" (at 160.02 126.46 0) (effects (font (size 1.05 1.05)) )) (property "Footprint" "Package_TO_SOT_SMD:SOT-23" (at 170.18 129.54 0) (effects (font (size 1 1)) hide))(pin "1")(pin "3")(pin "2"))
(global_label "3V3_SYS" (shape passive) (at 172.72 97.79 0) (effects (font (size 0.95 0.95)) (justify left)))
(junction (at 172.72 116.84) (diameter 0) (color 0 0 0 0))
(global_label "BUS_OE_N" (shape passive) (at 172.72 116.84 0) (effects (font (size 0.95 0.95)) (justify left)))
(global_label "GND" (shape passive) (at 172.72 139.7 0) (effects (font (size 0.95 0.95)) (justify left)))
(symbol (lib_id "Device:R") (at 152.4 146.05 0) (unit 1) (in_bom yes) (on_board yes) (dnp no)(property "Reference" "R16" (at 160.02 144.78 0) (effects (font (size 1.27 1.27)) )) (property "Value" "100k" (at 160.02 146.78 0) (effects (font (size 1.05 1.05)) )) (property "Footprint" "Resistor_SMD:R_0603_1608Metric" (at 152.4 146.05 0) (effects (font (size 1 1)) hide))(pin "1")(pin "2"))
(global_label "BUS_EN" (shape passive) (at 152.4 129.54 180) (effects (font (size 0.95 0.95)) (justify right)))
(global_label "GND" (shape passive) (at 152.4 153.67 0) (effects (font (size 0.95 0.95)) (justify left)))
(text "No PG circuit. D2 / GPIO25 is unused." (at 15.24 146.05 0) (effects (font (size 1.15 1.15)) (justify left)))
(text "Keep BUS_EN low until supply startup delay has elapsed." (at 15.24 153.67 0) (effects (font (size 1.15 1.15)) (justify left)))
(text "USB-only debug: JP1 open, BUS_EN remains low." (at 15.24 161.29 0) (effects (font (size 1.15 1.15)) (justify left)))
(junction (at 223.52 35.56) (diameter 0) (color 0 0 0 0))
(junction (at 223.52 38.1) (diameter 0) (color 0 0 0 0))
(junction (at 223.52 40.64) (diameter 0) (color 0 0 0 0))
(junction (at 223.52 43.18) (diameter 0) (color 0 0 0 0))
(global_label "5V_SYS" (shape passive) (at 223.52 33.02 180) (effects (font (size 0.95 0.95)) (justify right)))
(junction (at 218.44 55.88) (diameter 0) (color 0 0 0 0))
(junction (at 218.44 63.5) (diameter 0) (color 0 0 0 0))
(junction (at 218.44 71.12) (diameter 0) (color 0 0 0 0))
(global_label "GND" (shape passive) (at 218.44 78.74 180) (effects (font (size 0.95 0.95)) (justify right)))
(global_label "GND" (shape passive) (at 269.24 36.83 0) (effects (font (size 0.95 0.95)) (justify left)))
(global_label "GND" (shape passive) (at 269.24 44.45 0) (effects (font (size 0.95 0.95)) (justify left)))
(global_label "FPC_INT" (shape passive) (at 269.24 41.91 0) (effects (font (size 0.95 0.95)) (justify left)))
(global_label "FPC_SCLK" (shape passive) (at 269.24 67.31 0) (effects (font (size 0.95 0.95)) (justify left)))
(global_label "FPC_MOSI" (shape passive) (at 269.24 69.85 0) (effects (font (size 0.95 0.95)) (justify left)))
(global_label "FPC_MISO" (shape passive) (at 269.24 72.39 0) (effects (font (size 0.95 0.95)) (justify left)))
(symbol (lib_id "Device:R") (at 271.78 59.69 90) (unit 1) (in_bom yes) (on_board yes) (dnp no)(property "Reference" "R26" (at 271.78 54.61 90) (effects (font (size 1.27 1.27)) )) (property "Value" "100k" (at 271.78 56.61 90) (effects (font (size 1.05 1.05)) )) (property "Footprint" "Resistor_SMD:R_0603_1608Metric" (at 271.78 59.69 90) (effects (font (size 1 1)) hide))(pin "1")(pin "2"))
(global_label "GND" (shape passive) (at 278.13 59.69 0) (effects (font (size 0.95 0.95)) (justify left)))
(symbol (lib_id "Device:R") (at 245.11 99.06 0) (unit 1) (in_bom yes) (on_board yes) (dnp no)(property "Reference" "R21" (at 252.73000000000002 97.79 0) (effects (font (size 1.27 1.27)) )) (property "Value" "100k" (at 252.73000000000002 99.79 0) (effects (font (size 1.05 1.05)) )) (property "Footprint" "Resistor_SMD:R_0603_1608Metric" (at 245.11 99.06 0) (effects (font (size 1 1)) hide))(pin "1")(pin "2"))
(symbol (lib_id "Device:R") (at 245.11 121.92 0) (unit 1) (in_bom yes) (on_board yes) (dnp no)(property "Reference" "R22" (at 252.73000000000002 120.65 0) (effects (font (size 1.27 1.27)) )) (property "Value" "150k" (at 252.73000000000002 122.65 0) (effects (font (size 1.05 1.05)) )) (property "Footprint" "Resistor_SMD:R_0603_1608Metric" (at 245.11 121.92 0) (effects (font (size 1 1)) hide))(pin "1")(pin "2"))
(global_label "5V_SYS" (shape passive) (at 245.11 90.17 0) (effects (font (size 0.95 0.95)) (justify left)))
(global_label "GND" (shape passive) (at 245.11 130.81 0) (effects (font (size 0.95 0.95)) (justify left)))
(junction (at 245.11 110.49) (diameter 0) (color 0 0 0 0))
(global_label "FPC_CS_N" (shape passive) (at 245.11 110.49 180) (effects (font (size 0.95 0.95)) (justify right)))
(text "CS idle ~3.15V; verify leakage / VIH." (at 205.74 139.7 0) (effects (font (size 1.1 1.1)) (justify left)))
(text "NC / LVDS pins remain open." (at 205.74 147.32 0) (effects (font (size 1.1 1.1)) (justify left)))
(text "SPI payload: IRIS commands + BGR888 pixels. Firmware controls bus enable." (at 15.24 184.15 0) (effects (font (size 1.1 1.1)) (justify left)))
(wire (pts (xy 20.32 43.18) (xy 27.94 43.18)) (stroke (width 0) (type default)))
(wire (pts (xy 20.32 45.72) (xy 22.86 45.72)) (stroke (width 0) (type default)))
(wire (pts (xy 20.32 50.8) (xy 27.94 50.8)) (stroke (width 0) (type default)))
(wire (pts (xy 20.32 53.34) (xy 27.94 53.34)) (stroke (width 0) (type default)))
(wire (pts (xy 20.32 55.88) (xy 27.94 55.88)) (stroke (width 0) (type default)))
(wire (pts (xy 20.32 60.96) (xy 27.94 60.96)) (stroke (width 0) (type default)))
(wire (pts (xy 20.32 63.5) (xy 27.94 63.5)) (stroke (width 0) (type default)))
(wire (pts (xy 20.32 66.04) (xy 27.94 66.04)) (stroke (width 0) (type default)))
(wire (pts (xy 20.32 68.58) (xy 27.94 68.58)) (stroke (width 0) (type default)))
(wire (pts (xy 22.86 21.59) (xy 22.86 24.13)) (stroke (width 0) (type default)))
(wire (pts (xy 22.86 31.75) (xy 22.86 45.72)) (stroke (width 0) (type default)))
(wire (pts (xy 22.86 45.72) (xy 27.94 45.72)) (stroke (width 0) (type default)))
(wire (pts (xy 50.8 74.93) (xy 50.8 81.28)) (stroke (width 0) (type default)))
(wire (pts (xy 50.8 81.28) (xy 55.88 81.28)) (stroke (width 0) (type default)))
(wire (pts (xy 55.88 74.93) (xy 55.88 81.28)) (stroke (width 0) (type default)))
(wire (pts (xy 55.88 81.28) (xy 60.96 81.28)) (stroke (width 0) (type default)))
(wire (pts (xy 60.96 74.93) (xy 60.96 81.28)) (stroke (width 0) (type default)))
(wire (pts (xy 72.39 101.6) (xy 77.47 101.6)) (stroke (width 0) (type default)))
(wire (pts (xy 83.82 43.18) (xy 88.9 43.18)) (stroke (width 0) (type default)))
(wire (pts (xy 83.82 45.72) (xy 91.44 45.72)) (stroke (width 0) (type default)))
(wire (pts (xy 83.82 48.26) (xy 91.44 48.26)) (stroke (width 0) (type default)))
(wire (pts (xy 83.82 50.8) (xy 96.52 50.8)) (stroke (width 0) (type default)))
(wire (pts (xy 85.09 101.6) (xy 96.52 101.6)) (stroke (width 0) (type default)))
(wire (pts (xy 91.44 45.72) (xy 91.44 48.26)) (stroke (width 0) (type default)))
(wire (pts (xy 96.52 50.8) (xy 96.52 101.6)) (stroke (width 0) (type default)))
(wire (pts (xy 96.52 101.6) (xy 101.6 101.6)) (stroke (width 0) (type default)))
(wire (pts (xy 101.6 101.6) (xy 101.6 115.57)) (stroke (width 0) (type default)))
(wire (pts (xy 101.6 101.6) (xy 116.84 101.6)) (stroke (width 0) (type default)))
(wire (pts (xy 101.6 123.19) (xy 101.6 128.27)) (stroke (width 0) (type default)))
(wire (pts (xy 116.84 101.6) (xy 116.84 115.57)) (stroke (width 0) (type default)))
(wire (pts (xy 116.84 123.19) (xy 116.84 128.27)) (stroke (width 0) (type default)))
(wire (pts (xy 119.38 45.72) (xy 124.46 45.72)) (stroke (width 0) (type default)))
(wire (pts (xy 119.38 48.26) (xy 124.46 48.26)) (stroke (width 0) (type default)))
(wire (pts (xy 119.38 50.8) (xy 124.46 50.8)) (stroke (width 0) (type default)))
(wire (pts (xy 119.38 53.34) (xy 124.46 53.34)) (stroke (width 0) (type default)))
(wire (pts (xy 119.38 55.88) (xy 124.46 55.88)) (stroke (width 0) (type default)))
(wire (pts (xy 121.92 66.04) (xy 121.92 116.84)) (stroke (width 0) (type default)))
(wire (pts (xy 121.92 66.04) (xy 124.46 66.04)) (stroke (width 0) (type default)))
(wire (pts (xy 121.92 116.84) (xy 172.72 116.84)) (stroke (width 0) (type default)))
(wire (pts (xy 144.78 21.59) (xy 144.78 39.37)) (stroke (width 0) (type default)))
(wire (pts (xy 144.78 21.59) (xy 162.56 21.59)) (stroke (width 0) (type default)))
(wire (pts (xy 144.78 72.39) (xy 144.78 77.47)) (stroke (width 0) (type default)))
(wire (pts (xy 152.4 129.54) (xy 152.4 142.24)) (stroke (width 0) (type default)))
(wire (pts (xy 152.4 129.54) (xy 165.1 129.54)) (stroke (width 0) (type default)))
(wire (pts (xy 152.4 149.86) (xy 152.4 153.67)) (stroke (width 0) (type default)))
(wire (pts (xy 162.56 29.21) (xy 162.56 33.02)) (stroke (width 0) (type default)))
(wire (pts (xy 165.1 45.72) (xy 177.8 45.72)) (stroke (width 0) (type default)))
(wire (pts (xy 165.1 48.26) (xy 180.34 48.26)) (stroke (width 0) (type default)))
(wire (pts (xy 165.1 50.8) (xy 170.18 50.8)) (stroke (width 0) (type default)))
(wire (pts (xy 165.1 53.34) (xy 167.64 53.34)) (stroke (width 0) (type default)))
(wire (pts (xy 165.1 55.88) (xy 170.18 55.88)) (stroke (width 0) (type default)))
(wire (pts (xy 167.64 53.34) (xy 167.64 68.58)) (stroke (width 0) (type default)))
(wire (pts (xy 167.64 68.58) (xy 185.42 68.58)) (stroke (width 0) (type default)))
(wire (pts (xy 172.72 97.79) (xy 172.72 102.87)) (stroke (width 0) (type default)))
(wire (pts (xy 172.72 110.49) (xy 172.72 116.84)) (stroke (width 0) (type default)))
(wire (pts (xy 172.72 116.84) (xy 172.72 124.46)) (stroke (width 0) (type default)))
(wire (pts (xy 172.72 134.62) (xy 172.72 139.7)) (stroke (width 0) (type default)))
(wire (pts (xy 177.8 31.75) (xy 177.8 45.72)) (stroke (width 0) (type default)))
(wire (pts (xy 177.8 31.75) (xy 185.42 31.75)) (stroke (width 0) (type default)))
(wire (pts (xy 180.34 44.45) (xy 180.34 48.26)) (stroke (width 0) (type default)))
(wire (pts (xy 180.34 44.45) (xy 185.42 44.45)) (stroke (width 0) (type default)))
(wire (pts (xy 193.04 31.75) (xy 200.66 31.75)) (stroke (width 0) (type default)))
(wire (pts (xy 193.04 44.45) (xy 200.66 44.45)) (stroke (width 0) (type default)))
(wire (pts (xy 193.04 68.58) (xy 200.66 68.58)) (stroke (width 0) (type default)))
(wire (pts (xy 218.44 48.26) (xy 218.44 55.88)) (stroke (width 0) (type default)))
(wire (pts (xy 218.44 48.26) (xy 228.6 48.26)) (stroke (width 0) (type default)))
(wire (pts (xy 218.44 55.88) (xy 218.44 63.5)) (stroke (width 0) (type default)))
(wire (pts (xy 218.44 55.88) (xy 228.6 55.88)) (stroke (width 0) (type default)))
(wire (pts (xy 218.44 63.5) (xy 218.44 71.12)) (stroke (width 0) (type default)))
(wire (pts (xy 218.44 63.5) (xy 228.6 63.5)) (stroke (width 0) (type default)))
(wire (pts (xy 218.44 71.12) (xy 218.44 78.74)) (stroke (width 0) (type default)))
(wire (pts (xy 218.44 71.12) (xy 228.6 71.12)) (stroke (width 0) (type default)))
(wire (pts (xy 218.44 78.74) (xy 228.6 78.74)) (stroke (width 0) (type default)))
(wire (pts (xy 223.52 33.02) (xy 223.52 35.56)) (stroke (width 0) (type default)))
(wire (pts (xy 223.52 33.02) (xy 228.6 33.02)) (stroke (width 0) (type default)))
(wire (pts (xy 223.52 35.56) (xy 223.52 38.1)) (stroke (width 0) (type default)))
(wire (pts (xy 223.52 35.56) (xy 228.6 35.56)) (stroke (width 0) (type default)))
(wire (pts (xy 223.52 38.1) (xy 223.52 40.64)) (stroke (width 0) (type default)))
(wire (pts (xy 223.52 38.1) (xy 228.6 38.1)) (stroke (width 0) (type default)))
(wire (pts (xy 223.52 40.64) (xy 223.52 43.18)) (stroke (width 0) (type default)))
(wire (pts (xy 223.52 40.64) (xy 228.6 40.64)) (stroke (width 0) (type default)))
(wire (pts (xy 223.52 43.18) (xy 223.52 45.72)) (stroke (width 0) (type default)))
(wire (pts (xy 223.52 43.18) (xy 228.6 43.18)) (stroke (width 0) (type default)))
(wire (pts (xy 223.52 45.72) (xy 228.6 45.72)) (stroke (width 0) (type default)))
(wire (pts (xy 245.11 90.17) (xy 245.11 95.25)) (stroke (width 0) (type default)))
(wire (pts (xy 245.11 102.87) (xy 245.11 110.49)) (stroke (width 0) (type default)))
(wire (pts (xy 245.11 110.49) (xy 245.11 118.11)) (stroke (width 0) (type default)))
(wire (pts (xy 245.11 110.49) (xy 279.4 110.49)) (stroke (width 0) (type default)))
(wire (pts (xy 245.11 125.73) (xy 245.11 130.81)) (stroke (width 0) (type default)))
(wire (pts (xy 264.16 36.83) (xy 269.24 36.83)) (stroke (width 0) (type default)))
(wire (pts (xy 264.16 41.91) (xy 269.24 41.91)) (stroke (width 0) (type default)))
(wire (pts (xy 264.16 44.45) (xy 269.24 44.45)) (stroke (width 0) (type default)))
(wire (pts (xy 264.16 59.69) (xy 267.97 59.69)) (stroke (width 0) (type default)))
(wire (pts (xy 264.16 67.31) (xy 269.24 67.31)) (stroke (width 0) (type default)))
(wire (pts (xy 264.16 69.85) (xy 269.24 69.85)) (stroke (width 0) (type default)))
(wire (pts (xy 264.16 72.39) (xy 269.24 72.39)) (stroke (width 0) (type default)))
(wire (pts (xy 264.16 74.93) (xy 279.4 74.93)) (stroke (width 0) (type default)))
(wire (pts (xy 275.59 59.69) (xy 278.13 59.69)) (stroke (width 0) (type default)))
(wire (pts (xy 279.4 74.93) (xy 279.4 110.49)) (stroke (width 0) (type default)))
(sheet_instances (path "" (page "3"))))
